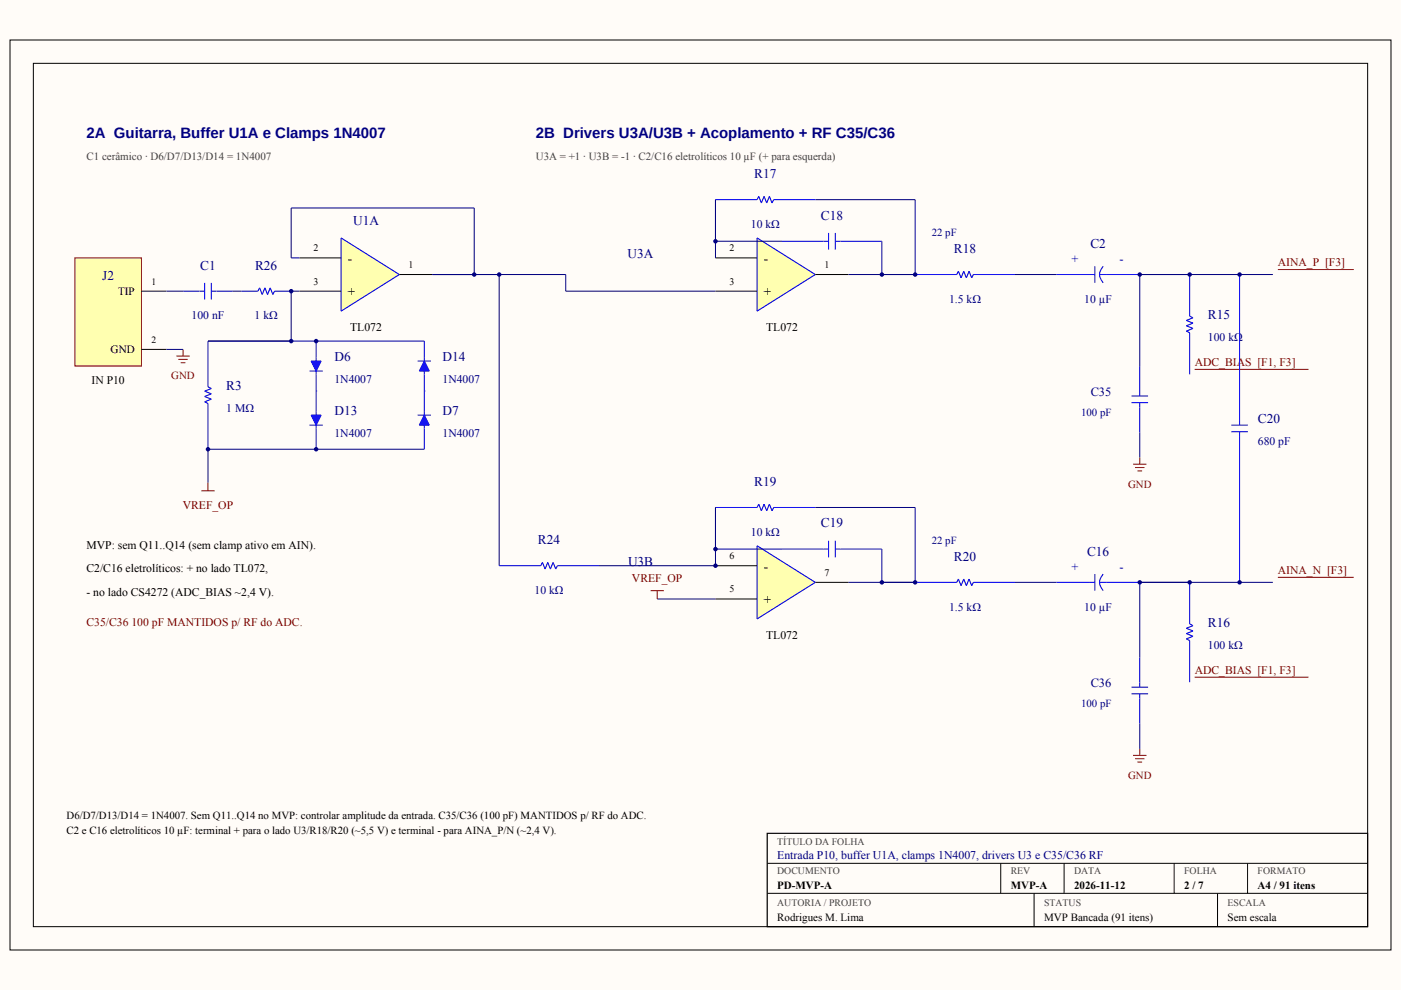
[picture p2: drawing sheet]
<svg xmlns="http://www.w3.org/2000/svg" width="297mm" height="210mm" viewBox="0 0 297 210" stroke-linecap="round" stroke-linejoin="round" font-family="sans-serif">
<path d="M0 0h297v209.9h-297z" fill-rule="evenodd" fill="#fffcf8"/>
<path d="M2.1 8.5h292.8v192.9h-292.8zM7.1 13.4h282.9v183.1h-282.9zM162.7 183h127.3M162.7 189.4h127.3M212.2 183v6.4M219.2 189.4v7.1M225.6 183v6.4M248.9 183v6.4M258.1 189.4v7.1M264.5 183v6.4" fill="none" stroke="#000" stroke-width=".21"/>
<path d="M162.7 176.7h127.3v19.8h-127.3z" fill="none" stroke="#000" stroke-width=".25"/>
<path d="M15.9 54.7h14.1v22.9h-14.1z" fill-rule="evenodd" fill="#ffffb0" stroke="#800000" stroke-width=".21"/>
<path d="M30 61.7h5.3M30 74.1h5.3" fill="none" stroke="#000" stroke-width=".21"/>
<path d="M43.4 60v3.5M44.8 60v3.5M38.8 61.7h4.6M44.8 61.7h4.6M51.2 61.7h3.5M58.2 61.7h3.5" fill="none" stroke="#00f" stroke-width=".21"/>
<path d="M54.7 61.7l.3-.7 .6 1.4 .6-1.4 .5 1.4 .6-1.4 .6 1.4 .3-.7" fill="none" stroke="#00f" stroke-width=".23"/>
<path d="M35.3 61.7h3.5M35.3 74.1h3.5M49.4 61.7h1.8" fill="none" stroke="#000080" stroke-width=".21"/>
<path d="M37.4 75.5h2.8M37.8 76.2h2M38.3 76.9h1M38.8 74.1v1.4" fill="none" stroke="#800000" stroke-width=".21"/>
<path d="M72.3 50.4l12.4 7.8-12.4 7.8z" fill="#ffffb0"/>
<path d="M72.3 50.4l12.4 7.8-12.4 7.8zM44.1 82l.7 .4-1.4 .5 1.4 .6-1.4 .6 1.4 .5-1.4 .6 .7 .3" fill="none" stroke="#00f" stroke-width=".23"/>
<path d="M63.5 54.7h8.8M84.7 58.2h7M63.5 61.7h8.8" fill="none" stroke="#000" stroke-width=".21"/>
<path d="M63.5 54.7h-1.8v-10.6h38.8v14.1h-8.8M61.7 61.7h1.8" fill="none" stroke="#000080" stroke-width=".21"/>
<path d="M44.1 72.3v9.7M67 72.3v3.5M67 79.4v3.5M44.1 85.5v9.7" fill="none" stroke="#00f" stroke-width=".21"/>
<path d="M66 76.6h2.1l-1.1 2.1z" fill="#00f"/>
<path d="M66 76.6h2.1l-1.1 2.1z" fill="none" stroke="#00f" stroke-width=".23"/>
<path d="M65.6 78.7h2.8M67 75.8v.8M67 78.7v.7M67 82.9v4.4M67 90.8v4.4" fill="none" stroke="#00f" stroke-width=".21"/>
<path d="M66 88h2.1l-1.1 2.1z" fill="#00f"/>
<path d="M66 88h2.1l-1.1 2.1z" fill="none" stroke="#00f" stroke-width=".23"/>
<path d="M65.6 90.1h2.8M67 87.3v.7M67 90.1v.7M90 82.9v4.4M90 90.8v4.4" fill="none" stroke="#00f" stroke-width=".21"/>
<path d="M90 88l1 2.1h-2.1z" fill="#00f"/>
<path d="M90 88l1 2.1h-2.1z" fill="none" stroke="#00f" stroke-width=".23"/>
<path d="M90 72.3v3.5M90 79.4v3.5M88.5 88h2.9M90 87.3v.7M90 90.1v.7" fill="none" stroke="#00f" stroke-width=".21"/>
<path d="M90 76.6l1 2.1h-2.1z" fill="#00f"/>
<path d="M90 76.6l1 2.1h-2.1z" fill="none" stroke="#00f" stroke-width=".23"/>
<path d="M88.5 76.6h2.9M90 75.8v.8M90 78.7v.7" fill="none" stroke="#00f" stroke-width=".21"/>
<path d="M44.1 72.3h45.9M61.7 61.7v10.6M67 82.9h.1M90 82.9h.1M90 95.2h-45.9v7.1" fill="none" stroke="#000080" stroke-width=".21"/>
<path d="M42.7 104.1h2.8M44.1 102.3v1.8" fill="none" stroke="#800000" stroke-width=".21"/>
<path d="M160.5 50.4l12.4 7.8-12.4 7.8z" fill="#ffffb0"/>
<path d="M160.5 50.4l12.4 7.8-12.4 7.8z" fill="none" stroke="#00f" stroke-width=".23"/>
<path d="M151.7 54.7h8.8M172.9 58.2h7M151.7 61.7h8.8" fill="none" stroke="#000" stroke-width=".21"/>
<path d="M160.5 115.7l12.4 7.8-12.4 7.7z" fill="#ffffb0"/>
<path d="M160.5 42.3l.4-.7 .5 1.4 .6-1.4 .6 1.4 .5-1.4 .6 1.4 .3-.7M202.8 58.2l.4-.7 .6 1.4 .5-1.4 .6 1.4 .6-1.4 .5 1.4 .4-.7M233.9 56.4a2.39 2.39 0 0 0 0 3.6M252.2 67l.7 .4-1.4 .5 1.4 .6-1.4 .6 1.4 .5-1.4 .6 .7 .4M114.7 119.9l.3-.7 .6 1.5 .5-1.5 .6 1.5 .6-1.5 .5 1.5 .4-.8M160.5 115.7l12.4 7.8-12.4 7.7zM160.5 107.6l.4-.7 .5 1.4 .6-1.4 .6 1.4 .5-1.4 .6 1.4 .3-.7M202.8 123.5l.4-.7 .6 1.4 .5-1.4 .6 1.4 .6-1.4 .5 1.4 .4-.7M233.9 121.7a2.39 2.39 0 0 0 0 3.5M252.2 132.3l.7 .3-1.4 .6 1.4 .6-1.4 .5 1.4 .6-1.4 .6 .7 .3" fill="none" stroke="#00f" stroke-width=".23"/>
<path d="M151.7 119.9h8.8M151.7 127h8.8M172.9 123.5h7" fill="none" stroke="#000" stroke-width=".21"/>
<g fill="none" stroke="#000080" stroke-width=".21">
<path d="M91.7 58.2h28.2v3.5h31.8M105.8 58.2v61.7M151.7 42.3v12.4M151.7 51.2h14.1M172.9 42.3h21.1v15.9h-14.1M187 51.2v7M215.2 58.2h8.8M269.9 58.2h-28.2v19.4M241.7 91.7v5.3M151.7 107.6v12.3h-24.7M151.7 116.4h14.1M172.9 107.6h21.1v15.9h-14.1"/>
<path d="M187 116.4v7.1M139.3 127h12.4M215.2 123.5h8.8M269.9 123.5h-28.2v15.8M241.7 153.5v5.3"/>
</g>
<g fill="none" stroke="#00f" stroke-width=".21">
<path d="M151.7 42.3h8.8M164 42.3h8.9M165.8 51.2h9.9M175.7 49.4v3.5M177.1 51.2h9.9M177.1 49.4v3.5M194 58.2h8.8M206.4 58.2h8.8M224 58.2h8.1M232.1 56.4v3.6M233.1 58.2h8.6M252.2 58.2v8.8"/>
<path d="M262.8 58.2v31.9M241.7 77.6v6.4M252.2 70.6v8.8M239.9 84h3.5M239.9 85.4h3.5M241.7 85.4v6.3M261.1 90.1h3.5M261.1 91.5h3.5M262.8 91.5v32M105.8 119.9h8.9M118.2 119.9h8.8M151.7 107.6h8.8"/>
<path d="M164 107.6h8.9M165.8 116.4h9.9M175.7 114.7v3.5M177.1 114.7v3.5M177.1 116.4h9.9M194 123.5h8.8M206.4 123.5h8.8M224 123.5h8.1M232.1 121.7v3.5M233.1 123.5h8.6M241.7 139.3v6.4M252.2 123.5v8.8"/>
<path d="M252.2 135.8v8.8M239.9 145.7h3.5M239.9 147.1h3.5M241.7 147.1v6.4"/>
</g>
<g fill="none" stroke="#800000" stroke-width=".21">
<path d="M270.9 57.2h16.1M253.3 78.3h24.1M240.2 98.4h2.9M240.7 99.1h1.9M241.2 99.8h.9M241.7 97v1.4M137.9 125.2h2.9M139.3 125.2v1.8M270.9 122.4h16.1M241.7 158.8v1.4M253.3 143.6h24.1M240.2 160.2h2.9"/>
<path d="M240.7 160.9h1.9M241.2 161.6h.9"/>
</g>
<g fill="#000080">
<circle cx="61.7" cy="61.7" r=".48"/>
<circle cx="100.5" cy="58.2" r=".48"/>
<circle cx="61.7" cy="72.3" r=".48"/>
<circle cx="67" cy="72.3" r=".48"/>
<circle cx="44.1" cy="95.2" r=".48"/>
<circle cx="67" cy="95.3" r=".48"/>
<circle cx="105.8" cy="58.2" r=".48"/>
<circle cx="151.7" cy="119.9" r=".48"/>
<circle cx="151.7" cy="51.2" r=".48"/>
<circle cx="187" cy="58.2" r=".48"/>
<circle cx="194" cy="58.2" r=".48"/>
<circle cx="151.7" cy="116.4" r=".48"/>
<circle cx="187" cy="123.5" r=".48"/>
<circle cx="194" cy="123.5" r=".48"/>
<circle cx="241.7" cy="58.2" r=".48"/>
<circle cx="252.2" cy="58.2" r=".48"/>
<circle cx="241.7" cy="123.5" r=".48"/>
<circle cx="252.2" cy="123.5" r=".48"/>
<circle cx="262.8" cy="58.2" r=".48"/>
<circle cx="262.8" cy="123.5" r=".48"/>
</g>
<g font-size="3.2" fill="#000080">
<text x="18.3" y="29.3">2A Guitarra, Buffer U1A e Clamps 1N4007</text>
<text x="113.6" y="29.3">2B Drivers U3A/U3B + Acoplamento + RF C35/C36</text>
</g>
<g font-size="2.8" fill="#000080">
<text x="159.9" y="37.7">R17</text>
<text x="74.9" y="47.6">U1A</text>
<text x="174" y="46.6">C18</text>
<text x="202.3" y="53.6">R18</text>
<text x="231.2" y="52.6">C2</text>
<text x="21.7" y="59.3">J2</text>
<text x="42.5" y="57.2">C1</text>
<text x="54.1" y="57.2">R26</text>
<text x="133.1" y="54.7">U3A</text>
<text x="256.1" y="67.7">R15</text>
<text x="70.9" y="76.6">D6</text>
<text x="93.8" y="76.6">D14</text>
<text x="48" y="82.7">R3</text>
<text x="70.9" y="88">D13</text>
<text x="93.8" y="88">D7</text>
<text x="266.7" y="89.8">C20</text>
<text x="159.9" y="103">R19</text>
<text x="174" y="111.8">C19</text>
<text x="114.1" y="115.4">R24</text>
<text x="133.2" y="119.9">U3B</text>
<text x="202.3" y="118.9">R20</text>
<text x="230.5" y="117.8">C16</text>
<text x="256.1" y="133">R16</text>
</g>
<g font-size="2.8">
<text x="73.7" y="55.7">-</text>
<text x="161.9" y="55.7">-</text>
<text x="73.7" y="62.8">+</text>
<text x="161.9" y="62.8">+</text>
<text x="161.9" y="121">-</text>
<text x="161.9" y="128.1">+</text>
</g>
<g font-size="2.6" fill="#00f">
<text x="227.1" y="55.7">+</text>
<text x="237.3" y="55.7">-</text>
<text x="227.1" y="121">+</text>
<text x="237.3" y="121">-</text>
</g>
<g font-size="2.6" fill="#000080">
<text x="231.2" y="84">C35</text>
<text x="231.2" y="145.7">C36</text>
</g>
<g font-size="2.5" fill="#000080">
<text x="159.2" y="48.3">10 kΩ</text>
<text x="201.2" y="64.2">1.5 kΩ</text>
<text x="229.9" y="64.2">10 µF</text>
<text x="40.6" y="67.7">100 nF</text>
<text x="54" y="67.7">1 kΩ</text>
<text x="256.1" y="72.3">100 kΩ</text>
<text x="70.9" y="81.1">1N4007</text>
<text x="93.8" y="81.1">1N4007</text>
<text x="48" y="87.3">1 MΩ</text>
<text x="70.9" y="92.6">1N4007</text>
<text x="93.8" y="92.6">1N4007</text>
<text x="266.7" y="94.4">680 pF</text>
<text x="159.2" y="113.6">10 kΩ</text>
<text x="113.3" y="125.9">10 kΩ</text>
<text x="201.2" y="129.5">1.5 kΩ</text>
<text x="229.9" y="129.5">10 µF</text>
<text x="256.1" y="137.6">100 kΩ</text>
<text x="164.8" y="182.2">Entrada P10, buffer U1A, clamps 1N4007, drivers U3 e C35/C36 RF</text>
</g>
<g font-size="2.5" fill="#800000">
<text x="270.9" y="56.4">AINA_P [F3]</text>
<text x="253.3" y="77.6">ADC_BIAS [F1, F3]</text>
<text x="38.7" y="108">VREF_OP</text>
<text x="134" y="123.5">VREF_OP</text>
<text x="270.9" y="121.7">AINA_N [F3]</text>
<text x="18.3" y="132.6">C35/C36 100 pF MANTIDOS p/ RF do ADC.</text>
<text x="253.3" y="142.9">ADC_BIAS [F1, F3]</text>
</g>
<g font-size="2.5">
<text x="74.3" y="70.2">TL072</text>
<text x="162.4" y="70.2">TL072</text>
<text x="19.4" y="81.5">IN P10</text>
<text x="18.3" y="116.4">MVP: sem Q11..Q14 (sem clamp ativo em AIN).</text>
<text x="18.3" y="121.4">C2/C16 eletrolíticos: + no lado TL072,</text>
<text x="18.3" y="126.3">- no lado CS4272 (ADC_BIAS ~2,4 V).</text>
<text x="162.4" y="135.5">TL072</text>
</g>
<g font-size="2.4">
<text x="25" y="62.4">TIP</text>
<text x="23.5" y="74.8">GND</text>
</g>
<g font-size="2.3" fill="#404040">
<text x="18.3" y="33.9">C1 cerâmico · D6/D7/D13/D14 = 1N4007</text>
<text x="113.6" y="33.9">U3A = +1 · U3B = -1 · C2/C16 eletrolíticos 10 µF (+ para esquerda)</text>
</g>
<g font-size="2.3" fill="#000080">
<text x="197.6" y="50.1">22 pF</text>
<text x="229.2" y="88.2">100 pF</text>
<text x="197.6" y="115.4">22 pF</text>
<text x="229.2" y="149.9">100 pF</text>
</g>
<g font-size="2.3" fill="#800000">
<text x="36.3" y="80.4">GND</text>
<text x="239.2" y="103.4">GND</text>
<text x="239.2" y="165.1">GND</text>
</g>
<g font-size="2.3">
<text x="14.1" y="173.6">D6/D7/D13/D14 = 1N4007. Sem Q11..Q14 no MVP: controlar amplitude da entrada. C35/C36 (100 pF) MANTIDOS p/ RF do ADC.</text>
<text x="14.1" y="176.7">C2 e C16 eletrolíticos 10 µF: terminal + para o lado U3/R18/R20 (~5,5 V) e terminal - para AINA_P/N (~2,4 V).</text>
<text x="164.8" y="188.6">PD-MVP-A</text>
<text x="214.3" y="188.6">MVP-A</text>
<text x="227.7" y="188.6">2026-11-12</text>
<text x="251.1" y="188.6">2 / 7</text>
<text x="266.6" y="188.6">A4 / 91 itens</text>
<text x="164.8" y="195.2">Rodrigues M. Lima</text>
<text x="221.4" y="195.2">MVP Bancada (91 itens)</text>
<text x="260.3" y="195.2">Sem escala</text>
</g>
<g font-size="2.1">
<text x="66.5" y="53.3">2</text>
<text x="154.7" y="53.3">2</text>
<text x="86.6" y="56.8">1</text>
<text x="174.8" y="56.8">1</text>
<text x="66.5" y="60.3">3</text>
<text x="154.7" y="60.3">3</text>
<text x="154.7" y="118.5">6</text>
<text x="154.7" y="125.6">5</text>
<text x="174.8" y="122.1">7</text>
</g>
<g font-size="2.1" fill="#404040">
<text x="164.8" y="179.1">TÍTULO DA FOLHA</text>
<text x="164.8" y="185.4">DOCUMENTO</text>
<text x="214.3" y="185.4">REV</text>
<text x="227.7" y="185.4">DATA</text>
<text x="251.1" y="185.4">FOLHA</text>
<text x="266.6" y="185.4">FORMATO</text>
<text x="164.8" y="192.1">AUTORIA / PROJETO</text>
<text x="221.4" y="192.1">STATUS</text>
<text x="260.3" y="192.1">ESCALA</text>
</g>
<g font-size="2">
<text x="32.1" y="60.3">1</text>
<text x="32.1" y="72.7">2</text>
</g>
</svg>
